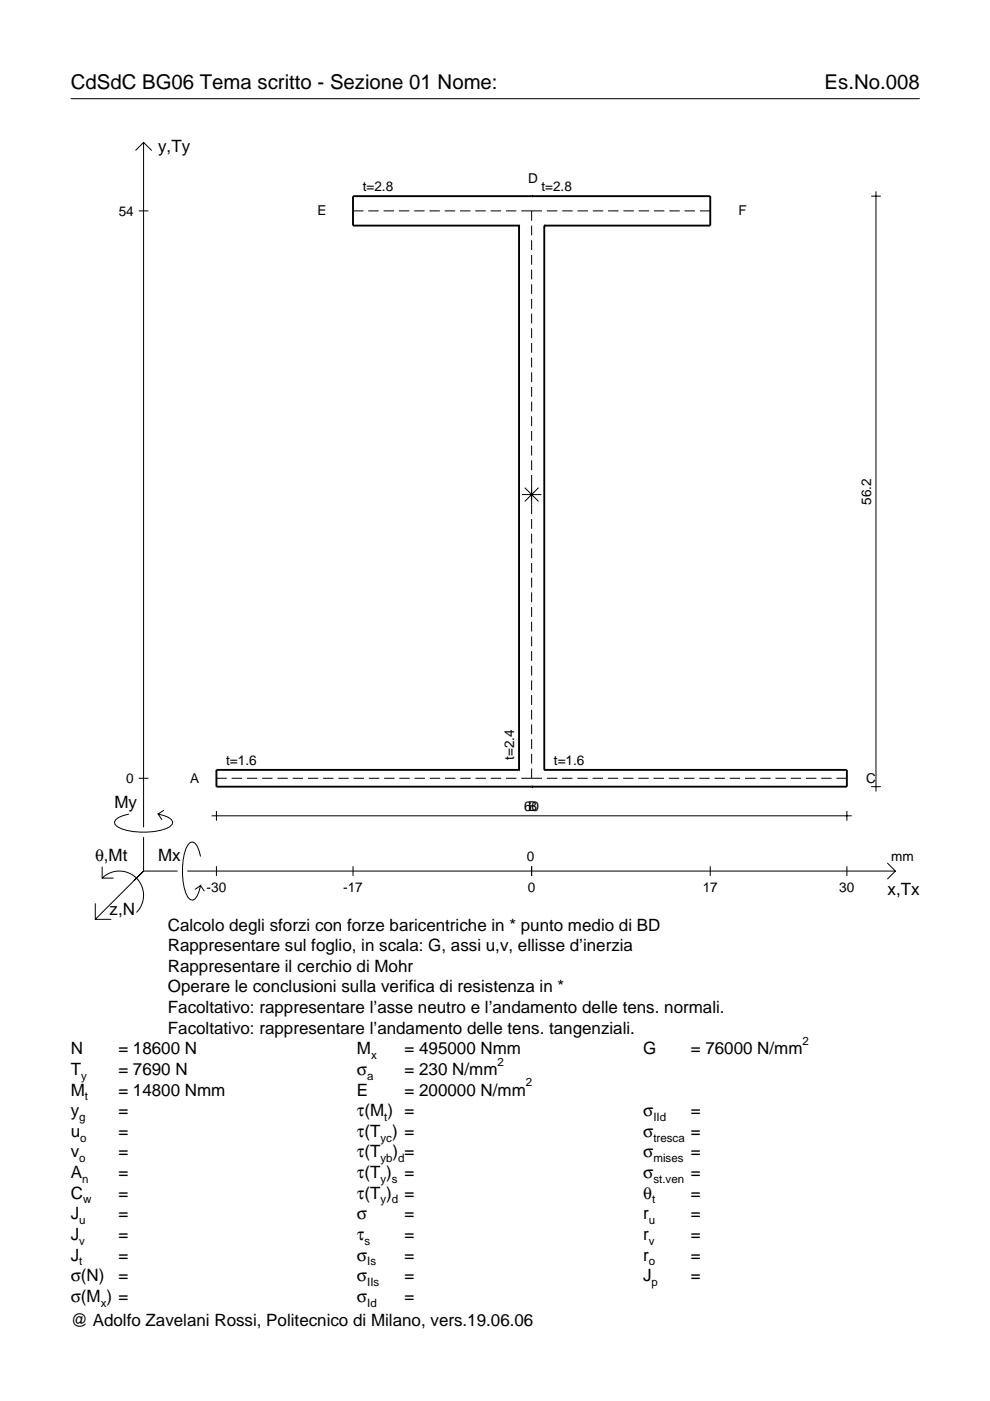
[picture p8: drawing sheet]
<svg xmlns="http://www.w3.org/2000/svg" width="210mm" height="297mm" viewBox="0 0 210 297" stroke-linecap="round" stroke-linejoin="round" font-family="sans-serif">
<g fill="none" stroke="#000" stroke-width=".21">
<path d="M15 20.9h180M28.7 31.9l1.7-1.7 1.8 1.7M30.4 30.2v145.2M29.4 44.7h2.1M74.8 44.7h2.3M78.1 44.7h2.2M81.3 44.7h2.2M84.6 44.7h2.2M87.8 44.7h2.2M91.1 44.7h2.2M94.3 44.7h2.2M97.5 44.7h2.2"/>
<path d="M100.8 44.7h2.2M104 44.7h2.2M107.3 44.7h2.2M110.5 44.7h4.4M112.7 44.7v2.1M112.7 47.8v2.1M112.7 50.9v2.1M112.7 54v2.1M112.7 57.2v2M116 44.7h2.2M119.2 44.7h2.2M122.4 44.7h2.3"/>
<path d="M125.7 44.7h2.2M128.9 44.7h2.2M132.2 44.7h2.2M135.4 44.7h2.2M138.7 44.7h2.2M141.9 44.7h2.2M145.1 44.7h2.2M148.4 44.7h2.2M184.7 41.6h2.1M185.7 40.6v127.2M112.7 60.3v2M112.7 63.4v2.1"/>
<path d="M112.7 66.5v2.1M112.7 69.6v2.1M112.7 72.7v2.1M112.7 75.8v2.1M112.7 78.9v2.1M112.7 82v2.1M112.7 85.2v2M112.7 88.3v2M112.7 91.4v2.1M112.7 94.5v2.1M112.7 97.6v2.1M110.7 104.9h4.1"/>
<path d="M111.3 103.4l2.9 2.9M112.7 100.7v8.3M112.7 110v2.1M112.7 113.2v2M112.7 116.3v2M112.7 119.4v2.1M114.2 103.4l-2.9 2.9M112.7 122.5v2.1M112.7 125.6v2.1M112.7 128.7v2.1M112.7 131.8v2.1M112.7 134.9v2.1"/>
<path d="M112.7 138v2.1M112.7 141.2v2M112.7 144.3v2M112.7 147.4v2.1M112.7 150.5v2.1M112.7 153.6v2.1M112.7 156.7v2.1M112.7 159.8v2.1M27.3 172.6a3.6 3.6 0 0 0-3 1.7l.1 .5a5.7 5.7 0 0 0 3.8 1.5 13.3 13.3 0 0 0 7.8-1l.5-.5 .1-.5a3.6 3.6 0 0 0-3.1-1.7l.8 1.2M29.4 165h2.1M30.4 177.5v7.2M34.7 171.8l-1.2 .8"/>
<path d="M44.9 173h135.7M45.9 165h2.2M45.9 171.9v2.1M49.1 165h2.2M52.3 165h2.2M55.6 165h2.2M58.8 165h2.2M62 165h2.2M65.3 165h2.2M68.5 165h2.2M71.7 165h2.2M75 165h2.2"/>
<path d="M78.2 165h2.2M81.4 165h2.2M84.7 165h2.2M87.9 165h2.2M91.1 165h2.2M94.4 165h2.2M97.6 165h2.2M100.8 165h2.2M104.1 165h2.2M107.3 165h2.2M110.5 165h4.4M112.7 162.9v2.1"/>
<path d="M115.9 165h2.3M119.2 165h2.2M122.4 165h2.2M125.6 165h2.2M128.9 165h2.2M132.1 165h2.2M135.3 165h2.2M138.6 165h2.2M141.8 165h2.2M145 165h2.2M148.3 165h2.2M151.5 165h2.2"/>
<path d="M154.7 165h2.2M158 165h2.2M161.2 165h2.2M164.4 165h2.2M167.7 165h2.2M170.9 165h2.2M174.1 165h2.2M177.3 165h2.3M179.6 171.9v2.1M184.7 166.8h2.1M20.2 191.5v3.4h3.4M21.7 186.2a5.1 5.1 0 0 1 7.2 0 5.1 5.1 0 0 1 0 7.3"/>
<path d="M21.7 183.8v2.4h2.4M30.4 184.7l-10.2 10.2M30.4 184.7l-2 2M30.4 184.7h7.2M39.7 184.7h150.1M42.5 181.6a3.6 3.6 0 0 0-1.7-3.1l-.5 .1a5.7 5.7 0 0 0-1.5 3.8 13.3 13.3 0 0 0 1 7.8l.5 .5 .5 .2a3.6 3.6 0 0 0 1.7-3.1l-1.2 .8M42.5 187.8l.8 1.2M45.9 183.7v2M74.8 183.7v2M112.7 183.7v2M150.6 183.7v2M179.6 183.7v2"/>
<path d="M188.1 183l1.7 1.7-1.7 1.7"/>
</g>
<path d="M110 47.8h.1M110 47.8v115.4M110 47.8h-35.2v-6.2h75.8v6.2h-35.2M112.7 41.6h.1M115.4 47.8h.1M115.4 47.8v115.4M110 163.2h.1M110 163.2h-64.1v3.6h133.7v-3.6h-64.2M112.7 166.8h.1M115.4 163.2h.1" fill="none" stroke="#000" stroke-width=".4"/>
<g font-size="4.3">
<text x="15" y="18.9">CdSdC BG06 Tema scritto - Sezione 01 Nome:</text>
<text x="174.8" y="18.9">Es.No.008</text>
</g>
<g font-size="3.6">
<text x="33.5" y="32.3">y,Ty</text>
<text x="24.3" y="171.3">My</text>
<text x="20.1" y="182.6">θ,Mt</text>
<text x="33.5" y="182.6">Mx</text>
<text x="188.2" y="189.8">x,Tx</text>
<text x="23.2" y="193.9">z,N</text>
<text x="35.6" y="197.3">Calcolo degli sforzi con forze baricentriche in * punto medio di BD</text>
<text x="35.6" y="201.7">Rappresentare sul foglio, in scala: G, assi u,v, ellisse d’inerzia</text>
<text x="35.6" y="206">Rappresentare il cerchio di Mohr</text>
<text x="35.6" y="210.4">Operare le conclusioni sulla verifica di resistenza in *</text>
<text x="35.6" y="214.8">Facoltativo: rappresentare l’asse neutro e l’andamento delle tens. normali.</text>
<text x="35.6" y="219.2">Facoltativo: rappresentare l’andamento delle tens. tangenziali.</text>
<text x="15" y="223.5">N</text>
<text x="15" y="227.9">T</text>
<text x="25.1" y="227.9">= 7690 N</text>
<text x="25.1" y="223.5">= 18600 N</text>
<text x="75.7" y="227.9">σ</text>
<text x="75.7" y="223.5">M</text>
<text x="85.8" y="223.5">= 495000 Nmm</text>
<text x="85.8" y="227.9">= 230 N/mm</text>
<text x="136.4" y="223.5">G</text>
<text x="146.5" y="223.5">= 76000 N/mm</text>
<text x="15" y="232.3">M</text>
<text x="25.1" y="232.3">= 14800 Nmm</text>
<text x="75.7" y="232.3">E</text>
<text x="85.8" y="232.3">= 200000 N/mm</text>
<text x="15" y="236.7">y</text>
<text x="25.1" y="236.7">=</text>
<text x="75.7" y="236.7">τ(M ) =</text>
<text x="136.4" y="236.7">σ</text>
<text x="146.5" y="236.7">=</text>
<text x="15" y="241">u</text>
<text x="15" y="245.4">v</text>
<text x="25.1" y="241">=</text>
<text x="25.1" y="245.4">=</text>
<text x="75.7" y="245.4">τ(T</text>
<text x="75.7" y="241">τ(T ) =</text>
<text x="83.3" y="245.4">) =</text>
<text x="136.4" y="241">σ</text>
<text x="136.4" y="245.4">σ</text>
<text x="146.5" y="241">=</text>
<text x="146.5" y="245.4">=</text>
<text x="15" y="249.8">A</text>
<text x="25.1" y="249.8">=</text>
<text x="75.7" y="249.8">τ(T )</text>
<text x="85.8" y="249.8">=</text>
<text x="136.4" y="249.8">σ</text>
<text x="146.5" y="249.8">=</text>
<text x="15" y="254.2">C</text>
<text x="25.1" y="254.2">=</text>
<text x="75.7" y="254.2">τ(T )</text>
<text x="85.8" y="254.2">=</text>
<text x="136.4" y="254.2">θ</text>
<text x="146.5" y="254.2">=</text>
<text x="15" y="258.5">J</text>
<text x="15" y="262.9">J</text>
<text x="25.1" y="258.5">=</text>
<text x="25.1" y="262.9">=</text>
<text x="75.7" y="258.5">σ</text>
<text x="75.7" y="262.9">τ</text>
<text x="85.8" y="258.5">=</text>
<text x="85.8" y="262.9">=</text>
<text x="136.4" y="258.5">r</text>
<text x="136.4" y="262.9">r</text>
<text x="146.5" y="258.5">=</text>
<text x="146.5" y="262.9">=</text>
<text x="15" y="267.3">J</text>
<text x="25.1" y="267.3">=</text>
<text x="75.7" y="267.3">σ</text>
<text x="85.8" y="267.3">=</text>
<text x="136.4" y="267.3">r</text>
<text x="146.5" y="267.3">=</text>
<text x="15" y="271.7">σ(N)</text>
<text x="25.1" y="271.7">=</text>
<text x="75.7" y="271.7">σ</text>
<text x="85.8" y="271.7">=</text>
<text x="136.4" y="271.7">J</text>
<text x="146.5" y="271.7">=</text>
<text x="15" y="281.2">@ Adolfo Zavelani Rossi, Politecnico di Milano, vers.19.06.06</text>
<text x="15" y="276">σ(M ) =</text>
<text x="75.7" y="276">σ</text>
<text x="85.8" y="276">=</text>
</g>
<g font-size="2.9">
<text x="76.9" y="40.6">t=2.8</text>
<text x="112" y="38.9">D</text>
<text x="114.8" y="40.6">t=2.8</text>
<text x="25.2" y="45.7">54</text>
<text x="67.3" y="45.6">E</text>
<text x="156.6" y="45.6">F</text>
<text x="184.7" y="107" transform="rotate(-90 184.7 107)">56.2</text>
<text x="109" y="161.2" transform="rotate(-90 109 161.2)">t=2.4</text>
<text x="26.8" y="166">0</text>
<text x="40.3" y="165.9">A</text>
<text x="47.9" y="162.2">t=1.6</text>
<text x="117.4" y="162.2">t=1.6</text>
<text x="183.6" y="165.9">C</text>
<text x="111.1" y="171.9">60</text>
<text x="112" y="172">B</text>
<text x="111.7" y="182.6">0</text>
<text x="189" y="182.6">mm</text>
<text x="43.8" y="189.1">-30</text>
<text x="72.8" y="189.1">-17</text>
<text x="111.9" y="189.1">0</text>
<text x="149" y="189.1">17</text>
<text x="178" y="189.1">30</text>
</g>
<g font-size="2.4">
<text x="170.2" y="221.5">2</text>
<text x="78.7" y="224.5">x</text>
<text x="105.5" y="225.9">2</text>
<text x="17.2" y="228.9">y</text>
<text x="18" y="233.3">t</text>
<text x="77.9" y="228.9">a</text>
<text x="111.5" y="230.3">2</text>
<text x="16.8" y="237.7">g</text>
<text x="81.5" y="237.7">t</text>
<text x="138.5" y="237.7">IId</text>
<text x="17" y="242">o</text>
<text x="80.7" y="242">yc</text>
<text x="138.5" y="242">tresca</text>
<text x="16.8" y="246.4">o</text>
<text x="17.4" y="250.8">n</text>
<text x="80.7" y="246.4">yb d</text>
<text x="80.7" y="250.8">y s</text>
<text x="138.5" y="246.4">mises</text>
<text x="138.5" y="250.8">st.ven</text>
<text x="17.6" y="255.2">w</text>
<text x="80.7" y="255.2">y d</text>
<text x="138.2" y="255.2">t</text>
<text x="16.8" y="259.5">u</text>
<text x="16.8" y="263.9">v</text>
<text x="77.3" y="263.9">s</text>
<text x="137.6" y="259.5">u</text>
<text x="137.6" y="263.9">v</text>
<text x="16.8" y="268.3">t</text>
<text x="77.9" y="268.3">Is</text>
<text x="137.6" y="268.3">o</text>
<text x="77.9" y="272.7">IIs</text>
<text x="138.2" y="272.7">p</text>
<text x="21.4" y="277">x</text>
<text x="77.9" y="277">Id</text>
</g>
</svg>
